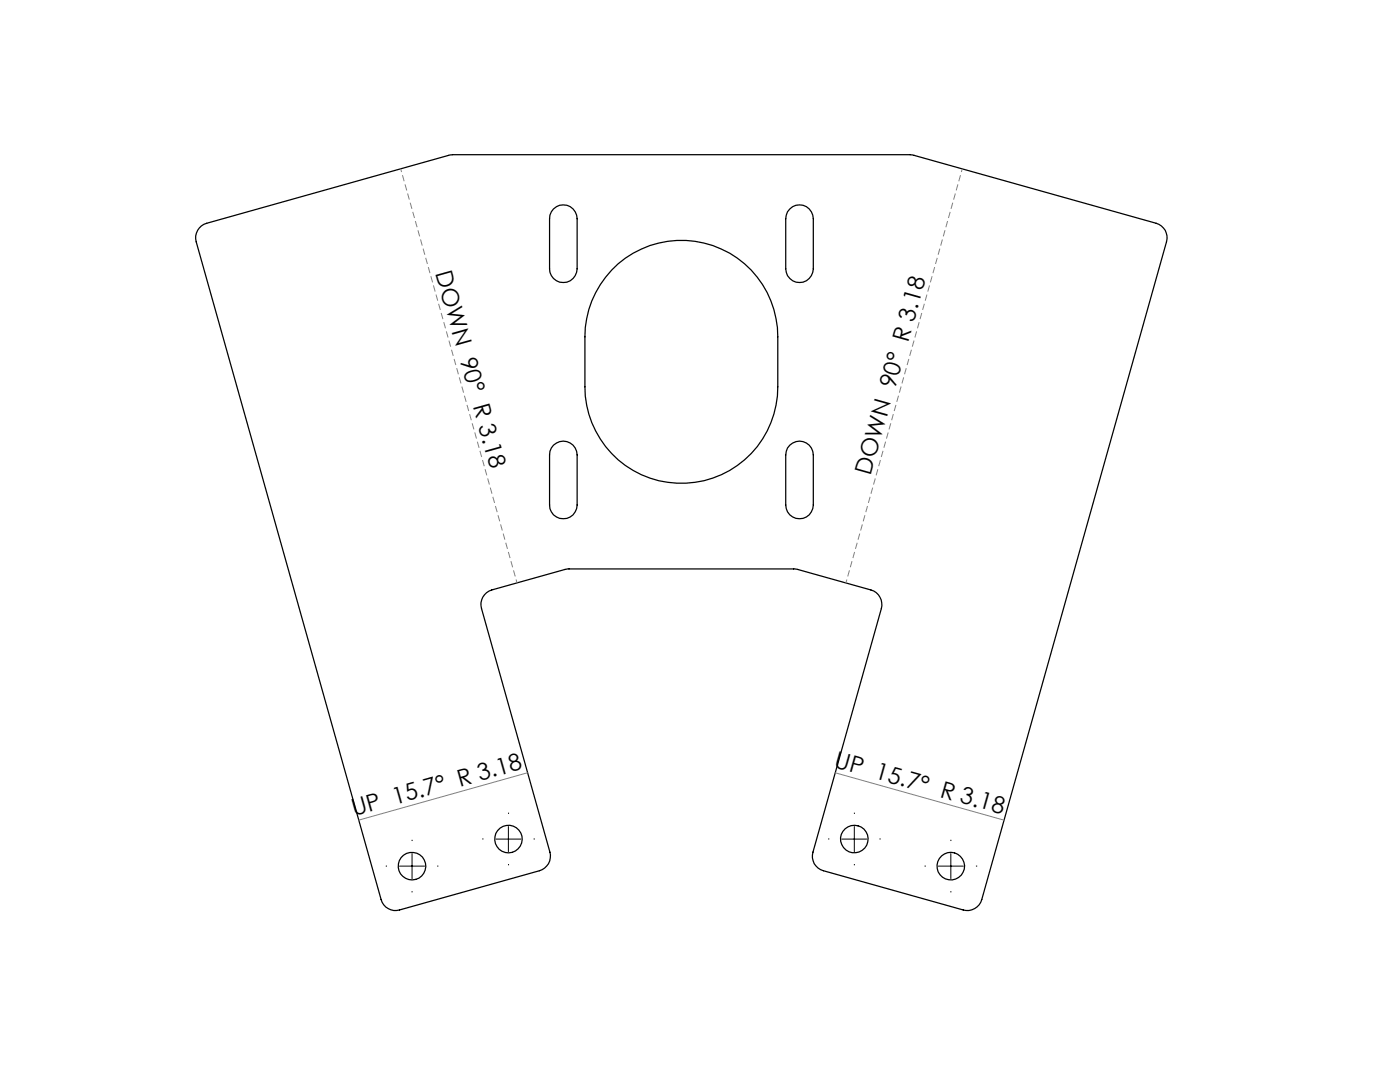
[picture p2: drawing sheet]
<svg xmlns="http://www.w3.org/2000/svg" width="279mm" height="216mm" viewBox="0 0 279 216" stroke-linecap="round" stroke-linejoin="round" font-family="sans-serif">
<g fill="none" stroke="#000" stroke-width=".25">
<path d="M39.8 45.5l.4-.4 1-.5 49-13.7h91.6l49 13.7a2.95 2.95 0 0 1 2 3.7l-36.9 131.2a3 3 0 0 1-3.7 2.1l-27.9-7.9a2.94 2.94 0 0 1-2.1-3.7l13.7-48.6a3.1 3.1 0 0 0-2.1-3.7l-15.1-4.2h-45.5l-15.1 4.2a2.99 2.99 0 0 0-2 3.7l13.6 48.6a3 3 0 0 1-2 3.7l-28 7.9a2.99 2.99 0 0 1-3.6-2.1l-36.9-131.2a2.89 2.89 0 0 1 .6-2.8zM110.5 41.7a2.75 2.75 0 0 1 3-.6 2.75 2.75 0 0 1 1.7 2.5v10a2.75 2.75 0 0 1-2.8 2.8 2.75 2.75 0 0 1-2.7-2.8v-10v-.7zM122.1 53.9a19.2 19.2 0 0 1 21-4.6 19.2 19.2 0 0 1 12.1 17.9v10a19.2 19.2 0 0 1-19.2 19.2 19.2 19.2 0 0 1-19.3-19.2v-10a19.2 19.2 0 0 1 5.4-13.3zM157.6 41.7a2.73 2.73 0 0 1 3-.6 2.73 2.73 0 0 1 1.7 2.5v10a2.75 2.75 0 0 1-2.7 2.8 2.75 2.75 0 0 1-2.8-2.8v-10l.4-1.3zM110.5 88.8a2.78 2.78 0 0 1 3-.6 2.78 2.78 0 0 1 1.7 2.6v10a2.75 2.75 0 0 1-2.8 2.7 2.75 2.75 0 0 1-2.7-2.7v-10v-.7zM157.6 88.8a2.75 2.75 0 0 1 3-.6 2.75 2.75 0 0 1 1.7 2.6v10a2.75 2.75 0 0 1-2.7 2.7 2.75 2.75 0 0 1-2.8-2.7v-10l.4-1.4z"/>
<circle cx="82.2" cy="172.8" r="2.75"/>
<circle cx="101.5" cy="167.4" r="2.75"/>
<circle cx="170.5" cy="167.4" r="2.75"/>
<circle cx="189.8" cy="172.8" r="2.75"/>
</g>
<g fill="none" stroke="#000" stroke-width=".2" stroke-dasharray="15.2 1.3 1.3 1.3" stroke-linecap="butt">
<path d="M77.2 172.8h-.2M82.2 177.8v.3M82.2 167.8v-.2M87.2 172.8h.3M96.5 167.4h-.3M101.5 172.4v.3M101.5 162.4v-.2M106.5 167.4h.2M165.5 167.4h-.2M170.5 172.4v.3M170.5 162.4v-.2M175.5 167.4h.3"/>
<path d="M184.8 172.8h-.3M189.8 177.8v.3M189.8 167.8v-.2M194.8 172.8h.2"/>
</g>
<path d="M80 33.7l23.2 82.6M168.8 116.3l23.2-82.6" fill="none" stroke="#808080" stroke-width=".2" stroke-dasharray="1.3 .6" stroke-dashoffset=".6" stroke-linecap="butt"/>
<path d="M79.7 172.8h5M82.2 170.3v5M99 167.4h5M101.5 164.9v5M168 167.4h5M170.5 164.9v5M187.3 172.8h5M189.8 170.3v5" fill="none" stroke="#000" stroke-width=".2"/>
<path d="M105.3 154.2l-33.7 9.5M166.7 154.2l33.7 9.5" fill="none" stroke="#808080" stroke-width=".2"/>
<g font-size="4.7">
<text x="86.9" y="54.4" transform="rotate(74 86.9 54.4)">DOWN 90° R 3.18</text>
<text x="173.7" y="95" transform="rotate(-74 173.7 95)">DOWN 90° R 3.18</text>
<text x="166.3" y="153" transform="rotate(16 166.3 153)">UP 15.7° R 3.18</text>
<text x="70.7" y="162.9" transform="rotate(-16 70.7 162.9)">UP 15.7° R 3.18</text>
</g>
</svg>
